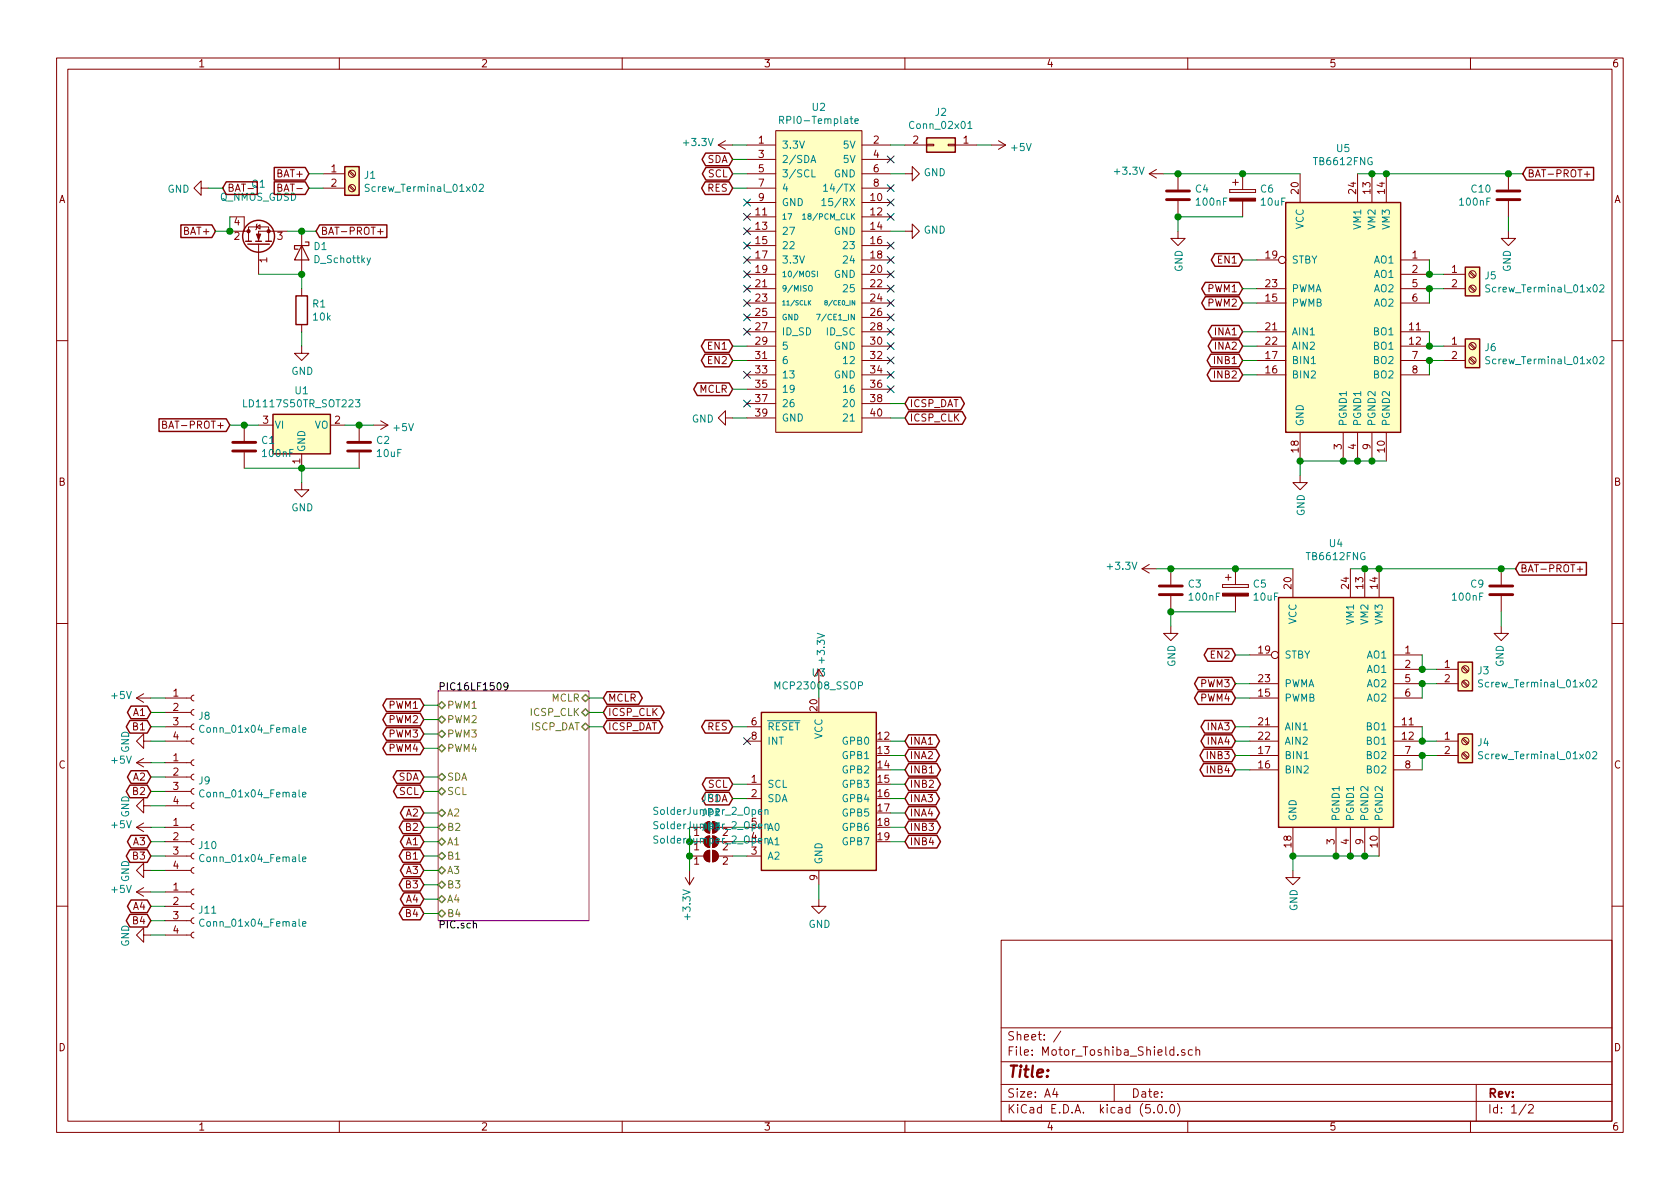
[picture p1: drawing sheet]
EESchema Schematic File Version 4
LIBS:Motor_Toshiba_Shield-cache
EELAYER 26 0
EELAYER END
$Descr A4 11693 8268
encoding utf-8
Sheet 1 2
Title ""
Date ""
Rev ""
Comp ""
Comment1 ""
Comment2 ""
Comment3 ""
Comment4 ""
$EndDescr
$Sheet
S 3050 4800 1050 1600
U 5BC5D1BA
F0 "PIC16LF1509" 50
F1 "PIC.sch" 50
F2 "PWM1" B L 3050 4900 50 
F3 "PWM2" B L 3050 5000 50 
F4 "PWM3" B L 3050 5100 50 
F5 "PWM4" B L 3050 5200 50 
F6 "SDA" B L 3050 5400 50 
F7 "SCL" B L 3050 5500 50 
F8 "A2" B L 3050 5650 50 
F9 "B2" B L 3050 5750 50 
F10 "A1" B L 3050 5850 50 
F11 "B1" B L 3050 5950 50 
F12 "MCLR" B R 4100 4850 50 
F13 "ICSP_CLK" B R 4100 4950 50 
F14 "ISCP_DAT" B R 4100 5050 50 
F15 "A3" B L 3050 6050 50 
F16 "A4" B L 3050 6250 50 
F17 "B3" B L 3050 6150 50 
F18 "B4" B L 3050 6350 50 
$EndSheet
$Comp
L Connector:Screw_Terminal_01x02 J1
U 1 1
P 2450 1200
F 0 "J1" H 2530 1192 50  0000 L CNN
F 1 "Screw_Terminal_01x02" H 2530 1101 50  0000 L CNN
F 2 "TerminalBlock_Phoenix:TerminalBlock_Phoenix_MPT-0,5-2-2.54_1x02_P2.54mm_Horizontal" H 2450 1200 50  0001 C CNN
F 3 "~" H 2450 1200 50  0001 C CNN
	1    2450 1200
	1    0    0    -1  
$EndComp
$Comp
L Device:Q_NMOS_GDSD Q1
U 1 1
P 1800 1700
F 0 "Q1" V 2225 1700 50  0000 C CNN
F 1 "Q_NMOS_GDSD" V 2134 1700 50  0000 C CNN
F 2 "Package_TO_SOT_SMD:SOT-223" H 2000 1800 50  0001 C CNN
F 3 "~" H 1800 1700 50  0001 C CNN
	1    1800 1700
	0    -1   -1   0   
$EndComp
$Comp
L Device:D_Schottky D1
U 1 1
P 2100 1750
F 0 "D1" V 2054 1829 50  0000 L CNN
F 1 "D_Schottky" V 2145 1829 50  0000 L CNN
F 2 "Diode_SMD:D_0603_1608Metric" H 2100 1750 50  0001 C CNN
F 3 "~" H 2100 1750 50  0001 C CNN
	1    2100 1750
	0    1    1    0   
$EndComp
$Comp
L Device:R R1
U 1 1
P 2100 2150
F 0 "R1" H 2170 2196 50  0000 L CNN
F 1 "10k" H 2170 2105 50  0000 L CNN
F 2 "Resistor_SMD:R_0402_1005Metric" V 2030 2150 50  0001 C CNN
F 3 "~" H 2100 2150 50  0001 C CNN
	1    2100 2150
	1    0    0    -1  
$EndComp
$Comp
L Rob-5:RPI0-Template U2
U 1 1
P 5700 1950
F 0 "U2" H 5700 3165 50  0000 C CNN
F 1 "RPI0-Template" H 5700 3074 50  0000 C CNN
F 2 "Rob-5.0:RPi0_Template" H 5700 2700 50  0001 C CNN
F 3 "" H 5700 2700 50  0001 C CNN
	1    5700 1950
	1    0    0    -1  
$EndComp
$Comp
L power:GND #PWR013
U 1 1
P 6300 1600
F 0 "#PWR013" H 6300 1350 50  0001 C CNN
F 1 "GND" V 6305 1472 50  0000 R CNN
F 2 "" H 6300 1600 50  0001 C CNN
F 3 "" H 6300 1600 50  0001 C CNN
	1    6300 1600
	0    -1   -1   0   
$EndComp
$Comp
L power:GND #PWR08
U 1 1
P 5100 2900
F 0 "#PWR08" H 5100 2650 50  0001 C CNN
F 1 "GND" V 5105 2772 50  0000 R CNN
F 2 "" H 5100 2900 50  0001 C CNN
F 3 "" H 5100 2900 50  0001 C CNN
	1    5100 2900
	0    1    1    0   
$EndComp
$Comp
L power:GND #PWR012
U 1 1
P 6300 1200
F 0 "#PWR012" H 6300 950 50  0001 C CNN
F 1 "GND" V 6305 1072 50  0000 R CNN
F 2 "" H 6300 1200 50  0001 C CNN
F 3 "" H 6300 1200 50  0001 C CNN
	1    6300 1200
	0    -1   -1   0   
$EndComp
$Comp
L power:+3.3V #PWR05
U 1 1
P 5100 1000
F 0 "#PWR05" H 5100 850 50  0001 C CNN
F 1 "+3.3V" V 5115 1128 50  0000 L CNN
F 2 "" H 5100 1000 50  0001 C CNN
F 3 "" H 5100 1000 50  0001 C CNN
	1    5100 1000
	0    -1   -1   0   
$EndComp
Text GLabel 5100 1100 0    50   BiDi ~ 0
SDA
Text GLabel 5100 1200 0    50   BiDi ~ 0
SCL
Text GLabel 5100 2700 0    50   BiDi ~ 0
MCLR
Text GLabel 6300 2800 2    50   BiDi ~ 0
ICSP_DAT
Text GLabel 6300 2900 2    50   BiDi ~ 0
ICSP_CLK
Wire Wire Line
	6300 2800 6200 2800
Wire Wire Line
	6200 2900 6300 2900
Wire Wire Line
	6300 1600 6200 1600
Wire Wire Line
	6300 1200 6200 1200
Wire Wire Line
	5100 1100 5200 1100
Wire Wire Line
	5200 1000 5100 1000
Wire Wire Line
	5100 1200 5200 1200
Wire Wire Line
	5100 2700 5200 2700
Wire Wire Line
	5200 2900 5100 2900
$Comp
L Driver_Motor:TB6612FNG U5
U 1 1
P 9350 2200
F 0 "U5" H 9350 3378 50  0000 C CNN
F 1 "TB6612FNG" H 9350 3287 50  0000 C CNN
F 2 "Package_SO:SSOP-24_5.3x8.2mm_P0.65mm" H 9800 2800 50  0001 C CNN
F 3 "https://toshiba.semicon-storage.com/us/product/linear/motordriver/detail.TB6612FNG.html" H 9800 2800 50  0001 C CNN
	1    9350 2200
	1    0    0    -1  
$EndComp
$Comp
L Driver_Motor:TB6612FNG U4
U 1 1
P 9300 4950
F 0 "U4" H 9300 6128 50  0000 C CNN
F 1 "TB6612FNG" H 9300 6037 50  0000 C CNN
F 2 "Package_SO:SSOP-24_5.3x8.2mm_P0.65mm" H 9750 5550 50  0001 C CNN
F 3 "https://toshiba.semicon-storage.com/us/product/linear/motordriver/detail.TB6612FNG.html" H 9750 5550 50  0001 C CNN
	1    9300 4950
	1    0    0    -1  
$EndComp
Text GLabel 4200 5050 2    50   BiDi ~ 0
ICSP_DAT
Text GLabel 4200 4950 2    50   BiDi ~ 0
ICSP_CLK
Text GLabel 4200 4850 2    50   BiDi ~ 0
MCLR
Text GLabel 2950 5500 0    50   BiDi ~ 0
SCL
Text GLabel 2950 5400 0    50   BiDi ~ 0
SDA
Wire Wire Line
	3050 5400 2950 5400
Wire Wire Line
	2950 5500 3050 5500
Wire Wire Line
	4100 4850 4200 4850
Wire Wire Line
	4200 4950 4100 4950
Wire Wire Line
	4100 5050 4200 5050
Text GLabel 2150 1200 0    50   Input ~ 0
BAT+
Text GLabel 2150 1300 0    50   Input ~ 0
BAT-
Text GLabel 1550 1300 2    50   Input ~ 0
BAT-
$Comp
L power:GND #PWR01
U 1 1
P 1450 1300
F 0 "#PWR01" H 1450 1050 50  0001 C CNN
F 1 "GND" V 1455 1172 50  0000 R CNN
F 2 "" H 1450 1300 50  0001 C CNN
F 3 "" H 1450 1300 50  0001 C CNN
	1    1450 1300
	0    1    1    0   
$EndComp
Wire Wire Line
	1550 1300 1450 1300
Wire Wire Line
	2150 1200 2250 1200
Wire Wire Line
	2250 1300 2150 1300
Text GLabel 1500 1600 0    50   Input ~ 0
BAT+
$Comp
L power:GND #PWR02
U 1 1
P 2100 2400
F 0 "#PWR02" H 2100 2150 50  0001 C CNN
F 1 "GND" H 2105 2227 50  0000 C CNN
F 2 "" H 2100 2400 50  0001 C CNN
F 3 "" H 2100 2400 50  0001 C CNN
	1    2100 2400
	1    0    0    -1  
$EndComp
Text GLabel 2200 1600 2    50   Input ~ 0
BAT-PROT+
Wire Wire Line
	2200 1600 2100 1600
Wire Wire Line
	2000 1600 2100 1600
Connection ~ 2100 1600
Wire Wire Line
	2100 1900 1800 1900
Wire Wire Line
	2100 1900 2100 2000
Connection ~ 2100 1900
Wire Wire Line
	2100 2300 2100 2400
Wire Wire Line
	1600 1500 1600 1600
Wire Wire Line
	1600 1600 1500 1600
Connection ~ 1600 1600
$Comp
L Connector_Generic:Conn_02x01 J2
U 1 1
P 6600 1000
F 0 "J2" H 6650 775 50  0000 C CNN
F 1 "Conn_02x01" H 6650 866 50  0000 C CNN
F 2 "Connector_PinHeader_2.54mm:PinHeader_2x01_P2.54mm_Vertical" H 6600 1000 50  0001 C CNN
F 3 "~" H 6600 1000 50  0001 C CNN
	1    6600 1000
	-1   0    0    1   
$EndComp
Wire Wire Line
	6300 1000 6200 1000
$Comp
L power:+5V #PWR016
U 1 1
P 6900 1000
F 0 "#PWR016" H 6900 850 50  0001 C CNN
F 1 "+5V" V 6915 1128 50  0000 L CNN
F 2 "" H 6900 1000 50  0001 C CNN
F 3 "" H 6900 1000 50  0001 C CNN
	1    6900 1000
	0    1    1    0   
$EndComp
Wire Wire Line
	6800 1000 6900 1000
Text GLabel 2950 4900 0    50   BiDi ~ 0
PWM1
Text GLabel 2950 5000 0    50   BiDi ~ 0
PWM2
Text GLabel 2950 5100 0    50   BiDi ~ 0
PWM3
Text GLabel 2950 5200 0    50   BiDi ~ 0
PWM4
Wire Wire Line
	3050 4900 2950 4900
Wire Wire Line
	2950 5000 3050 5000
Wire Wire Line
	3050 5100 2950 5100
Wire Wire Line
	2950 5200 3050 5200
Text GLabel 8650 2000 0    50   BiDi ~ 0
PWM1
Text GLabel 8650 2100 0    50   BiDi ~ 0
PWM2
Text GLabel 8600 4750 0    50   BiDi ~ 0
PWM3
Text GLabel 8600 4850 0    50   BiDi ~ 0
PWM4
Wire Wire Line
	8700 4750 8600 4750
Wire Wire Line
	8600 4850 8700 4850
Wire Wire Line
	8750 2000 8650 2000
Wire Wire Line
	8650 2100 8750 2100
Wire Wire Line
	9950 1800 9950 1900
Wire Wire Line
	9950 2000 9950 2100
Wire Wire Line
	9950 2300 9950 2400
Wire Wire Line
	9950 2500 9950 2600
Wire Wire Line
	9900 4550 9900 4650
Wire Wire Line
	9900 4750 9900 4850
Wire Wire Line
	9900 5050 9900 5150
Wire Wire Line
	9900 5250 9900 5350
$Comp
L Device:C C3
U 1 1
P 8150 4100
F 0 "C3" H 8265 4146 50  0000 L CNN
F 1 "100nF" H 8265 4055 50  0000 L CNN
F 2 "Capacitor_SMD:C_0402_1005Metric" H 8188 3950 50  0001 C CNN
F 3 "~" H 8150 4100 50  0001 C CNN
	1    8150 4100
	1    0    0    -1  
$EndComp
$Comp
L Device:C C4
U 1 1
P 8200 1350
F 0 "C4" H 8315 1396 50  0000 L CNN
F 1 "100nF" H 8315 1305 50  0000 L CNN
F 2 "Capacitor_SMD:C_0402_1005Metric" H 8238 1200 50  0001 C CNN
F 3 "~" H 8200 1350 50  0001 C CNN
	1    8200 1350
	1    0    0    -1  
$EndComp
$Comp
L Device:CP C5
U 1 1
P 8600 4100
F 0 "C5" H 8718 4146 50  0000 L CNN
F 1 "10uF" H 8718 4055 50  0000 L CNN
F 2 "Capacitor_SMD:CP_Elec_4x5.4" H 8638 3950 50  0001 C CNN
F 3 "~" H 8600 4100 50  0001 C CNN
	1    8600 4100
	1    0    0    -1  
$EndComp
$Comp
L Device:CP C6
U 1 1
P 8650 1350
F 0 "C6" H 8768 1396 50  0000 L CNN
F 1 "10uF" H 8768 1305 50  0000 L CNN
F 2 "Capacitor_SMD:CP_Elec_4x5.4" H 8688 1200 50  0001 C CNN
F 3 "~" H 8650 1350 50  0001 C CNN
	1    8650 1350
	1    0    0    -1  
$EndComp
$Comp
L power:+3.3V #PWR018
U 1 1
P 8100 1200
F 0 "#PWR018" H 8100 1050 50  0001 C CNN
F 1 "+3.3V" V 8115 1328 50  0000 L CNN
F 2 "" H 8100 1200 50  0001 C CNN
F 3 "" H 8100 1200 50  0001 C CNN
	1    8100 1200
	0    -1   -1   0   
$EndComp
$Comp
L power:+3.3V #PWR017
U 1 1
P 8050 3950
F 0 "#PWR017" H 8050 3800 50  0001 C CNN
F 1 "+3.3V" V 8065 4078 50  0000 L CNN
F 2 "" H 8050 3950 50  0001 C CNN
F 3 "" H 8050 3950 50  0001 C CNN
	1    8050 3950
	0    -1   -1   0   
$EndComp
$Comp
L power:GND #PWR020
U 1 1
P 8200 1600
F 0 "#PWR020" H 8200 1350 50  0001 C CNN
F 1 "GND" V 8205 1472 50  0000 R CNN
F 2 "" H 8200 1600 50  0001 C CNN
F 3 "" H 8200 1600 50  0001 C CNN
	1    8200 1600
	1    0    0    -1  
$EndComp
$Comp
L power:GND #PWR019
U 1 1
P 8150 4350
F 0 "#PWR019" H 8150 4100 50  0001 C CNN
F 1 "GND" V 8155 4222 50  0000 R CNN
F 2 "" H 8150 4350 50  0001 C CNN
F 3 "" H 8150 4350 50  0001 C CNN
	1    8150 4350
	1    0    0    -1  
$EndComp
Wire Wire Line
	8200 1600 8200 1500
Wire Wire Line
	8650 1500 8200 1500
Connection ~ 8200 1500
Wire Wire Line
	8100 1200 8200 1200
Wire Wire Line
	8200 1200 8650 1200
Connection ~ 8200 1200
Wire Wire Line
	9050 1200 8650 1200
Connection ~ 8650 1200
Wire Wire Line
	9000 3950 8600 3950
Wire Wire Line
	8600 3950 8150 3950
Connection ~ 8600 3950
Wire Wire Line
	8150 3950 8050 3950
Connection ~ 8150 3950
Wire Wire Line
	8150 4250 8150 4350
Wire Wire Line
	8150 4250 8600 4250
Connection ~ 8150 4250
$Comp
L Device:C C10
U 1 1
P 10500 1350
F 0 "C10" H 10615 1396 50  0000 L CNN
F 1 "100nF" H 10615 1305 50  0000 L CNN
F 2 "Capacitor_SMD:C_0402_1005Metric" H 10538 1200 50  0001 C CNN
F 3 "~" H 10500 1350 50  0001 C CNN
	1    10500 1350
	-1   0    0    -1  
$EndComp
$Comp
L power:GND #PWR024
U 1 1
P 10500 1600
F 0 "#PWR024" H 10500 1350 50  0001 C CNN
F 1 "GND" V 10505 1472 50  0000 R CNN
F 2 "" H 10500 1600 50  0001 C CNN
F 3 "" H 10500 1600 50  0001 C CNN
	1    10500 1600
	-1   0    0    -1  
$EndComp
Wire Wire Line
	10500 1600 10500 1500
Wire Wire Line
	10600 1200 10500 1200
Connection ~ 10500 1200
$Comp
L Device:C C9
U 1 1
P 10450 4100
F 0 "C9" H 10565 4146 50  0000 L CNN
F 1 "100nF" H 10565 4055 50  0000 L CNN
F 2 "Capacitor_SMD:C_0402_1005Metric" H 10488 3950 50  0001 C CNN
F 3 "~" H 10450 4100 50  0001 C CNN
	1    10450 4100
	-1   0    0    -1  
$EndComp
$Comp
L power:GND #PWR023
U 1 1
P 10450 4350
F 0 "#PWR023" H 10450 4100 50  0001 C CNN
F 1 "GND" V 10455 4222 50  0000 R CNN
F 2 "" H 10450 4350 50  0001 C CNN
F 3 "" H 10450 4350 50  0001 C CNN
	1    10450 4350
	-1   0    0    -1  
$EndComp
Wire Wire Line
	10450 4350 10450 4250
Wire Wire Line
	10550 3950 10450 3950
Connection ~ 10450 3950
Wire Wire Line
	9600 3950 9500 3950
Connection ~ 9600 3950
Wire Wire Line
	9500 3950 9400 3950
Connection ~ 9500 3950
Text GLabel 10600 1200 2    50   Input ~ 0
BAT-PROT+
Text GLabel 10550 3950 2    50   Input ~ 0
BAT-PROT+
$Comp
L power:GND #PWR022
U 1 1
P 9050 3300
F 0 "#PWR022" H 9050 3050 50  0001 C CNN
F 1 "GND" V 9055 3172 50  0000 R CNN
F 2 "" H 9050 3300 50  0001 C CNN
F 3 "" H 9050 3300 50  0001 C CNN
	1    9050 3300
	1    0    0    -1  
$EndComp
$Comp
L power:GND #PWR021
U 1 1
P 9000 6050
F 0 "#PWR021" H 9000 5800 50  0001 C CNN
F 1 "GND" V 9005 5922 50  0000 R CNN
F 2 "" H 9000 6050 50  0001 C CNN
F 3 "" H 9000 6050 50  0001 C CNN
	1    9000 6050
	1    0    0    -1  
$EndComp
Wire Wire Line
	9000 6050 9000 5950
Wire Wire Line
	9300 5950 9000 5950
Connection ~ 9000 5950
Wire Wire Line
	9600 5950 9500 5950
Wire Wire Line
	9400 5950 9500 5950
Connection ~ 9500 5950
Wire Wire Line
	9400 5950 9300 5950
Connection ~ 9400 5950
Connection ~ 9300 5950
Wire Wire Line
	9050 3300 9050 3200
Wire Wire Line
	9050 3200 9350 3200
Connection ~ 9050 3200
Wire Wire Line
	9350 3200 9450 3200
Connection ~ 9350 3200
Wire Wire Line
	9450 3200 9550 3200
Connection ~ 9450 3200
Wire Wire Line
	9550 3200 9650 3200
Connection ~ 9550 3200
$Comp
L microchip:MCP23008_SSOP U3
U 1 1
P 5700 5450
F 0 "U3" H 5700 6228 50  0000 C CNN
F 1 "MCP23008_SSOP" H 5700 6137 50  0000 C CNN
F 2 "Package_SO:SSOP-20_5.3x7.2mm_P0.65mm" H 5750 4800 50  0001 L CNN
F 3 "http://ww1.microchip.com/downloads/en/DeviceDoc/21919e.pdf" H 5950 6050 50  0001 C CNN
	1    5700 5450
	-1   0    0    -1  
$EndComp
Text GLabel 5100 5550 0    50   BiDi ~ 0
SDA
Text GLabel 5100 5450 0    50   BiDi ~ 0
SCL
Wire Wire Line
	5200 5450 5100 5450
Wire Wire Line
	5100 5550 5200 5550
$Comp
L power:+3.3V #PWR010
U 1 1
P 5700 4750
F 0 "#PWR010" H 5700 4600 50  0001 C CNN
F 1 "+3.3V" V 5715 4878 50  0000 L CNN
F 2 "" H 5700 4750 50  0001 C CNN
F 3 "" H 5700 4750 50  0001 C CNN
	1    5700 4750
	1    0    0    -1  
$EndComp
Wire Wire Line
	5700 4750 5700 4850
$Comp
L power:GND #PWR011
U 1 1
P 5700 6250
F 0 "#PWR011" H 5700 6000 50  0001 C CNN
F 1 "GND" H 5705 6077 50  0000 C CNN
F 2 "" H 5700 6250 50  0001 C CNN
F 3 "" H 5700 6250 50  0001 C CNN
	1    5700 6250
	1    0    0    -1  
$EndComp
Wire Wire Line
	5700 6250 5700 6150
$Comp
L power:+3.3V #PWR09
U 1 1
P 4800 6050
F 0 "#PWR09" H 4800 5900 50  0001 C CNN
F 1 "+3.3V" V 4815 6178 50  0000 L CNN
F 2 "" H 4800 6050 50  0001 C CNN
F 3 "" H 4800 6050 50  0001 C CNN
	1    4800 6050
	-1   0    0    1   
$EndComp
Text GLabel 8650 2300 0    50   BiDi ~ 0
INA1
Text GLabel 8650 2400 0    50   BiDi ~ 0
INA2
Text GLabel 8650 2500 0    50   BiDi ~ 0
INB1
Text GLabel 8650 2600 0    50   BiDi ~ 0
INB2
Text GLabel 8600 5050 0    50   BiDi ~ 0
INA3
Text GLabel 8600 5150 0    50   BiDi ~ 0
INA4
Text GLabel 8600 5250 0    50   BiDi ~ 0
INB3
Text GLabel 8600 5350 0    50   BiDi ~ 0
INB4
Wire Wire Line
	8700 5050 8600 5050
Wire Wire Line
	8600 5150 8700 5150
Wire Wire Line
	8700 5250 8600 5250
Wire Wire Line
	8600 5350 8700 5350
Wire Wire Line
	8750 2300 8650 2300
Wire Wire Line
	8650 2400 8750 2400
Wire Wire Line
	8750 2500 8650 2500
Wire Wire Line
	8650 2600 8750 2600
Text GLabel 6300 5150 2    50   BiDi ~ 0
INA1
Text GLabel 6300 5250 2    50   BiDi ~ 0
INA2
Text GLabel 6300 5350 2    50   BiDi ~ 0
INB1
Text GLabel 6300 5450 2    50   BiDi ~ 0
INB2
Text GLabel 6300 5550 2    50   BiDi ~ 0
INA3
Text GLabel 6300 5650 2    50   BiDi ~ 0
INA4
Text GLabel 6300 5750 2    50   BiDi ~ 0
INB3
Text GLabel 6300 5850 2    50   BiDi ~ 0
INB4
Wire Wire Line
	6300 5150 6200 5150
Wire Wire Line
	6200 5250 6300 5250
Wire Wire Line
	6300 5350 6200 5350
Wire Wire Line
	6200 5450 6300 5450
Wire Wire Line
	6300 5550 6200 5550
Wire Wire Line
	6200 5650 6300 5650
Wire Wire Line
	6300 5750 6200 5750
Wire Wire Line
	6200 5850 6300 5850
NoConn ~ 5200 5150
Text GLabel 5100 2400 0    50   BiDi ~ 0
EN1
Text GLabel 5100 2500 0    50   BiDi ~ 0
EN2
Text GLabel 5100 1300 0    50   BiDi ~ 0
RES
Wire Wire Line
	5200 1300 5100 1300
Wire Wire Line
	5200 2400 5100 2400
Wire Wire Line
	5100 2500 5200 2500
Text GLabel 5100 5050 0    50   BiDi ~ 0
RES
Wire Wire Line
	5200 5050 5100 5050
Text GLabel 8650 1800 0    50   BiDi ~ 0
EN1
Wire Wire Line
	8650 1800 8750 1800
Text GLabel 8600 4550 0    50   BiDi ~ 0
EN2
Wire Wire Line
	8600 4550 8700 4550
$Comp
L Regulator_Linear:LD1117S50TR_SOT223 U1
U 1 1
P 2100 2950
F 0 "U1" H 2100 3192 50  0000 C CNN
F 1 "LD1117S50TR_SOT223" H 2100 3101 50  0000 C CNN
F 2 "Package_TO_SOT_SMD:SOT-223-3_TabPin2" H 2100 3150 50  0001 C CNN
F 3 "http://www.st.com/st-web-ui/static/active/en/resource/technical/document/datasheet/CD00000544.pdf" H 2200 2700 50  0001 C CNN
	1    2100 2950
	1    0    0    -1  
$EndComp
$Comp
L Device:C C1
U 1 1
P 1700 3100
F 0 "C1" H 1815 3146 50  0000 L CNN
F 1 "100nF" H 1815 3055 50  0000 L CNN
F 2 "Capacitor_SMD:C_0402_1005Metric" H 1738 2950 50  0001 C CNN
F 3 "~" H 1700 3100 50  0001 C CNN
	1    1700 3100
	1    0    0    -1  
$EndComp
$Comp
L Device:C C2
U 1 1
P 2500 3100
F 0 "C2" H 2615 3146 50  0000 L CNN
F 1 "10uF" H 2615 3055 50  0000 L CNN
F 2 "Capacitor_SMD:C_0603_1608Metric" H 2538 2950 50  0001 C CNN
F 3 "~" H 2500 3100 50  0001 C CNN
	1    2500 3100
	1    0    0    -1  
$EndComp
$Comp
L power:GND #PWR03
U 1 1
P 2100 3350
F 0 "#PWR03" H 2100 3100 50  0001 C CNN
F 1 "GND" H 2105 3177 50  0000 C CNN
F 2 "" H 2100 3350 50  0001 C CNN
F 3 "" H 2100 3350 50  0001 C CNN
	1    2100 3350
	1    0    0    -1  
$EndComp
Text GLabel 1600 2950 0    50   Input ~ 0
BAT-PROT+
$Comp
L power:+5V #PWR04
U 1 1
P 2600 2950
F 0 "#PWR04" H 2600 2800 50  0001 C CNN
F 1 "+5V" V 2615 3078 50  0000 L CNN
F 2 "" H 2600 2950 50  0001 C CNN
F 3 "" H 2600 2950 50  0001 C CNN
	1    2600 2950
	0    1    1    0   
$EndComp
Wire Wire Line
	2600 2950 2500 2950
Wire Wire Line
	2500 2950 2400 2950
Connection ~ 2500 2950
Wire Wire Line
	1800 2950 1700 2950
Wire Wire Line
	1700 2950 1600 2950
Connection ~ 1700 2950
Wire Wire Line
	1700 3250 2100 3250
Wire Wire Line
	2100 3250 2500 3250
Connection ~ 2100 3250
Wire Wire Line
	2100 3250 2100 3350
$Comp
L Connector:Screw_Terminal_01x02 J5
U 1 1
P 10250 1900
F 0 "J5" H 10330 1892 50  0000 L CNN
F 1 "Screw_Terminal_01x02" H 10330 1801 50  0000 L CNN
F 2 "TerminalBlock_Phoenix:TerminalBlock_Phoenix_MPT-0,5-2-2.54_1x02_P2.54mm_Horizontal" H 10250 1900 50  0001 C CNN
F 3 "~" H 10250 1900 50  0001 C CNN
	1    10250 1900
	1    0    0    -1  
$EndComp
$Comp
L Connector:Screw_Terminal_01x02 J6
U 1 1
P 10250 2400
F 0 "J6" H 10330 2392 50  0000 L CNN
F 1 "Screw_Terminal_01x02" H 10330 2301 50  0000 L CNN
F 2 "TerminalBlock_Phoenix:TerminalBlock_Phoenix_MPT-0,5-2-2.54_1x02_P2.54mm_Horizontal" H 10250 2400 50  0001 C CNN
F 3 "~" H 10250 2400 50  0001 C CNN
	1    10250 2400
	1    0    0    -1  
$EndComp
$Comp
L Connector:Screw_Terminal_01x02 J3
U 1 1
P 10200 4650
F 0 "J3" H 10280 4642 50  0000 L CNN
F 1 "Screw_Terminal_01x02" H 10280 4551 50  0000 L CNN
F 2 "TerminalBlock_Phoenix:TerminalBlock_Phoenix_MPT-0,5-2-2.54_1x02_P2.54mm_Horizontal" H 10200 4650 50  0001 C CNN
F 3 "~" H 10200 4650 50  0001 C CNN
	1    10200 4650
	1    0    0    -1  
$EndComp
$Comp
L Connector:Screw_Terminal_01x02 J4
U 1 1
P 10200 5150
F 0 "J4" H 10280 5142 50  0000 L CNN
F 1 "Screw_Terminal_01x02" H 10280 5051 50  0000 L CNN
F 2 "TerminalBlock_Phoenix:TerminalBlock_Phoenix_MPT-0,5-2-2.54_1x02_P2.54mm_Horizontal" H 10200 5150 50  0001 C CNN
F 3 "~" H 10200 5150 50  0001 C CNN
	1    10200 5150
	1    0    0    -1  
$EndComp
Wire Wire Line
	10000 4650 9900 4650
Connection ~ 9900 4650
Wire Wire Line
	9900 4750 10000 4750
Connection ~ 9900 4750
Wire Wire Line
	10000 5150 9900 5150
Connection ~ 9900 5150
Wire Wire Line
	9900 5250 10000 5250
Connection ~ 9900 5250
Wire Wire Line
	10050 1900 9950 1900
Connection ~ 9950 1900
Wire Wire Line
	9950 2000 10050 2000
Connection ~ 9950 2000
Wire Wire Line
	10050 2400 9950 2400
Connection ~ 9950 2400
Wire Wire Line
	9950 2500 10050 2500
Connection ~ 9950 2500
NoConn ~ 6200 2500
NoConn ~ 6200 2700
NoConn ~ 6200 2300
NoConn ~ 6200 2200
NoConn ~ 6200 2100
NoConn ~ 6200 2000
NoConn ~ 6200 1900
NoConn ~ 6200 1800
NoConn ~ 6200 1700
NoConn ~ 6200 1500
NoConn ~ 6200 1400
NoConn ~ 6200 1300
NoConn ~ 6200 1100
NoConn ~ 5200 1500
NoConn ~ 5200 1600
NoConn ~ 5200 1700
NoConn ~ 5200 1800
NoConn ~ 5200 1900
NoConn ~ 5200 2000
NoConn ~ 5200 2100
NoConn ~ 5200 2300
NoConn ~ 5200 2600
NoConn ~ 5200 2800
Wire Wire Line
	9650 1200 9550 1200
Connection ~ 9650 1200
Wire Wire Line
	9550 1200 9450 1200
Connection ~ 9550 1200
Wire Wire Line
	9650 1200 10500 1200
Wire Wire Line
	9600 3950 10450 3950
Wire Wire Line
	5200 5950 5100 5950
Wire Wire Line
	5100 5850 5200 5850
Wire Wire Line
	5200 5750 5100 5750
Wire Wire Line
	4800 5750 4800 5850
$Comp
L Jumper:SolderJumper_2_Open JP1
U 1 1
P 4950 5750
F 0 "JP1" H 4950 5955 50  0000 C CNN
F 1 "SolderJumper_2_Open" H 4950 5864 50  0000 C CNN
F 2 "Jumper:SolderJumper-2_P1.3mm_Open_Pad1.0x1.5mm" H 4950 5750 50  0001 C CNN
F 3 "~" H 4950 5750 50  0001 C CNN
	1    4950 5750
	1    0    0    -1  
$EndComp
$Comp
L Jumper:SolderJumper_2_Open JP2
U 1 1
P 4950 5850
F 0 "JP2" H 4950 6055 50  0000 C CNN
F 1 "SolderJumper_2_Open" H 4950 5964 50  0000 C CNN
F 2 "Jumper:SolderJumper-2_P1.3mm_Open_Pad1.0x1.5mm" H 4950 5850 50  0001 C CNN
F 3 "~" H 4950 5850 50  0001 C CNN
	1    4950 5850
	1    0    0    -1  
$EndComp
Connection ~ 4800 5850
Wire Wire Line
	4800 5850 4800 5950
$Comp
L Jumper:SolderJumper_2_Open JP3
U 1 1
P 4950 5950
F 0 "JP3" H 4950 6155 50  0000 C CNN
F 1 "SolderJumper_2_Open" H 4950 6064 50  0000 C CNN
F 2 "Jumper:SolderJumper-2_P1.3mm_Open_Pad1.0x1.5mm" H 4950 5950 50  0001 C CNN
F 3 "~" H 4950 5950 50  0001 C CNN
	1    4950 5950
	1    0    0    -1  
$EndComp
Connection ~ 4800 5950
Wire Wire Line
	4800 5950 4800 6050
$Comp
L Connector:Conn_01x04_Female J8
U 1 1
P 1350 4950
F 0 "J8" H 1377 4926 50  0000 L CNN
F 1 "Conn_01x04_Female" H 1377 4835 50  0000 L CNN
F 2 "Connector_PinHeader_2.54mm:PinHeader_1x04_P2.54mm_Vertical" H 1350 4950 50  0001 C CNN
F 3 "~" H 1350 4950 50  0001 C CNN
	1    1350 4950
	1    0    0    -1  
$EndComp
$Comp
L Connector:Conn_01x04_Female J9
U 1 1
P 1350 5400
F 0 "J9" H 1377 5376 50  0000 L CNN
F 1 "Conn_01x04_Female" H 1377 5285 50  0000 L CNN
F 2 "Connector_PinHeader_2.54mm:PinHeader_1x04_P2.54mm_Vertical" H 1350 5400 50  0001 C CNN
F 3 "~" H 1350 5400 50  0001 C CNN
	1    1350 5400
	1    0    0    -1  
$EndComp
$Comp
L Connector:Conn_01x04_Female J10
U 1 1
P 1350 5850
F 0 "J10" H 1377 5826 50  0000 L CNN
F 1 "Conn_01x04_Female" H 1377 5735 50  0000 L CNN
F 2 "Connector_PinHeader_2.54mm:PinHeader_1x04_P2.54mm_Vertical" H 1350 5850 50  0001 C CNN
F 3 "~" H 1350 5850 50  0001 C CNN
	1    1350 5850
	1    0    0    -1  
$EndComp
$Comp
L Connector:Conn_01x04_Female J11
U 1 1
P 1350 6300
F 0 "J11" H 1377 6276 50  0000 L CNN
F 1 "Conn_01x04_Female" H 1377 6185 50  0000 L CNN
F 2 "Connector_PinHeader_2.54mm:PinHeader_1x04_P2.54mm_Vertical" H 1350 6300 50  0001 C CNN
F 3 "~" H 1350 6300 50  0001 C CNN
	1    1350 6300
	1    0    0    -1  
$EndComp
$Comp
L power:+5V #PWR029
U 1 1
P 1050 4850
F 0 "#PWR029" H 1050 4700 50  0001 C CNN
F 1 "+5V" V 1065 4978 50  0000 L CNN
F 2 "" H 1050 4850 50  0001 C CNN
F 3 "" H 1050 4850 50  0001 C CNN
	1    1050 4850
	0    -1   -1   0   
$EndComp
$Comp
L power:GND #PWR030
U 1 1
P 1050 5150
F 0 "#PWR030" H 1050 4900 50  0001 C CNN
F 1 "GND" H 1055 4977 50  0000 C CNN
F 2 "" H 1050 5150 50  0001 C CNN
F 3 "" H 1050 5150 50  0001 C CNN
	1    1050 5150
	0    1    1    0   
$EndComp
Text GLabel 2950 5650 0    50   BiDi ~ 0
A2
Text GLabel 2950 5750 0    50   BiDi ~ 0
B2
Text GLabel 2950 5850 0    50   BiDi ~ 0
A1
Text GLabel 2950 5950 0    50   BiDi ~ 0
B1
Text GLabel 2950 6050 0    50   BiDi ~ 0
A3
Text GLabel 2950 6150 0    50   BiDi ~ 0
B3
Text GLabel 2950 6250 0    50   BiDi ~ 0
A4
Text GLabel 2950 6350 0    50   BiDi ~ 0
B4
Text GLabel 1050 5400 0    50   BiDi ~ 0
A2
Text GLabel 1050 5500 0    50   BiDi ~ 0
B2
Text GLabel 1050 4950 0    50   BiDi ~ 0
A1
Text GLabel 1050 5050 0    50   BiDi ~ 0
B1
Text GLabel 1050 5850 0    50   BiDi ~ 0
A3
Text GLabel 1050 5950 0    50   BiDi ~ 0
B3
Text GLabel 1050 6300 0    50   BiDi ~ 0
A4
Text GLabel 1050 6400 0    50   BiDi ~ 0
B4
Wire Wire Line
	3050 5650 2950 5650
Wire Wire Line
	2950 5750 3050 5750
Wire Wire Line
	3050 5850 2950 5850
Wire Wire Line
	2950 5950 3050 5950
Wire Wire Line
	3050 6050 2950 6050
Wire Wire Line
	2950 6150 3050 6150
Wire Wire Line
	3050 6250 2950 6250
Wire Wire Line
	2950 6350 3050 6350
$Comp
L power:+5V #PWR031
U 1 1
P 1050 5300
F 0 "#PWR031" H 1050 5150 50  0001 C CNN
F 1 "+5V" V 1065 5428 50  0000 L CNN
F 2 "" H 1050 5300 50  0001 C CNN
F 3 "" H 1050 5300 50  0001 C CNN
	1    1050 5300
	0    -1   -1   0   
$EndComp
$Comp
L power:+5V #PWR033
U 1 1
P 1050 5750
F 0 "#PWR033" H 1050 5600 50  0001 C CNN
F 1 "+5V" V 1065 5878 50  0000 L CNN
F 2 "" H 1050 5750 50  0001 C CNN
F 3 "" H 1050 5750 50  0001 C CNN
	1    1050 5750
	0    -1   -1   0   
$EndComp
$Comp
L power:+5V #PWR035
U 1 1
P 1050 6200
F 0 "#PWR035" H 1050 6050 50  0001 C CNN
F 1 "+5V" V 1065 6328 50  0000 L CNN
F 2 "" H 1050 6200 50  0001 C CNN
F 3 "" H 1050 6200 50  0001 C CNN
	1    1050 6200
	0    -1   -1   0   
$EndComp
$Comp
L power:GND #PWR032
U 1 1
P 1050 5600
F 0 "#PWR032" H 1050 5350 50  0001 C CNN
F 1 "GND" H 1055 5427 50  0000 C CNN
F 2 "" H 1050 5600 50  0001 C CNN
F 3 "" H 1050 5600 50  0001 C CNN
	1    1050 5600
	0    1    1    0   
$EndComp
$Comp
L power:GND #PWR034
U 1 1
P 1050 6050
F 0 "#PWR034" H 1050 5800 50  0001 C CNN
F 1 "GND" H 1055 5877 50  0000 C CNN
F 2 "" H 1050 6050 50  0001 C CNN
F 3 "" H 1050 6050 50  0001 C CNN
	1    1050 6050
	0    1    1    0   
$EndComp
$Comp
L power:GND #PWR036
U 1 1
P 1050 6500
F 0 "#PWR036" H 1050 6250 50  0001 C CNN
F 1 "GND" H 1055 6327 50  0000 C CNN
F 2 "" H 1050 6500 50  0001 C CNN
F 3 "" H 1050 6500 50  0001 C CNN
	1    1050 6500
	0    1    1    0   
$EndComp
Wire Wire Line
	1050 4850 1150 4850
Wire Wire Line
	1150 4950 1050 4950
Wire Wire Line
	1050 5050 1150 5050
Wire Wire Line
	1150 5150 1050 5150
Wire Wire Line
	1050 5300 1150 5300
Wire Wire Line
	1150 5400 1050 5400
Wire Wire Line
	1050 5500 1150 5500
Wire Wire Line
	1150 5600 1050 5600
Wire Wire Line
	1050 5750 1150 5750
Wire Wire Line
	1150 5850 1050 5850
Wire Wire Line
	1050 5950 1150 5950
Wire Wire Line
	1150 6050 1050 6050
Wire Wire Line
	1050 6200 1150 6200
Wire Wire Line
	1150 6300 1050 6300
Wire Wire Line
	1050 6400 1150 6400
Wire Wire Line
	1150 6500 1050 6500
NoConn ~ 6200 2600
NoConn ~ 6200 2400
NoConn ~ 5200 2200
NoConn ~ 5200 1400
$EndSCHEMATC
